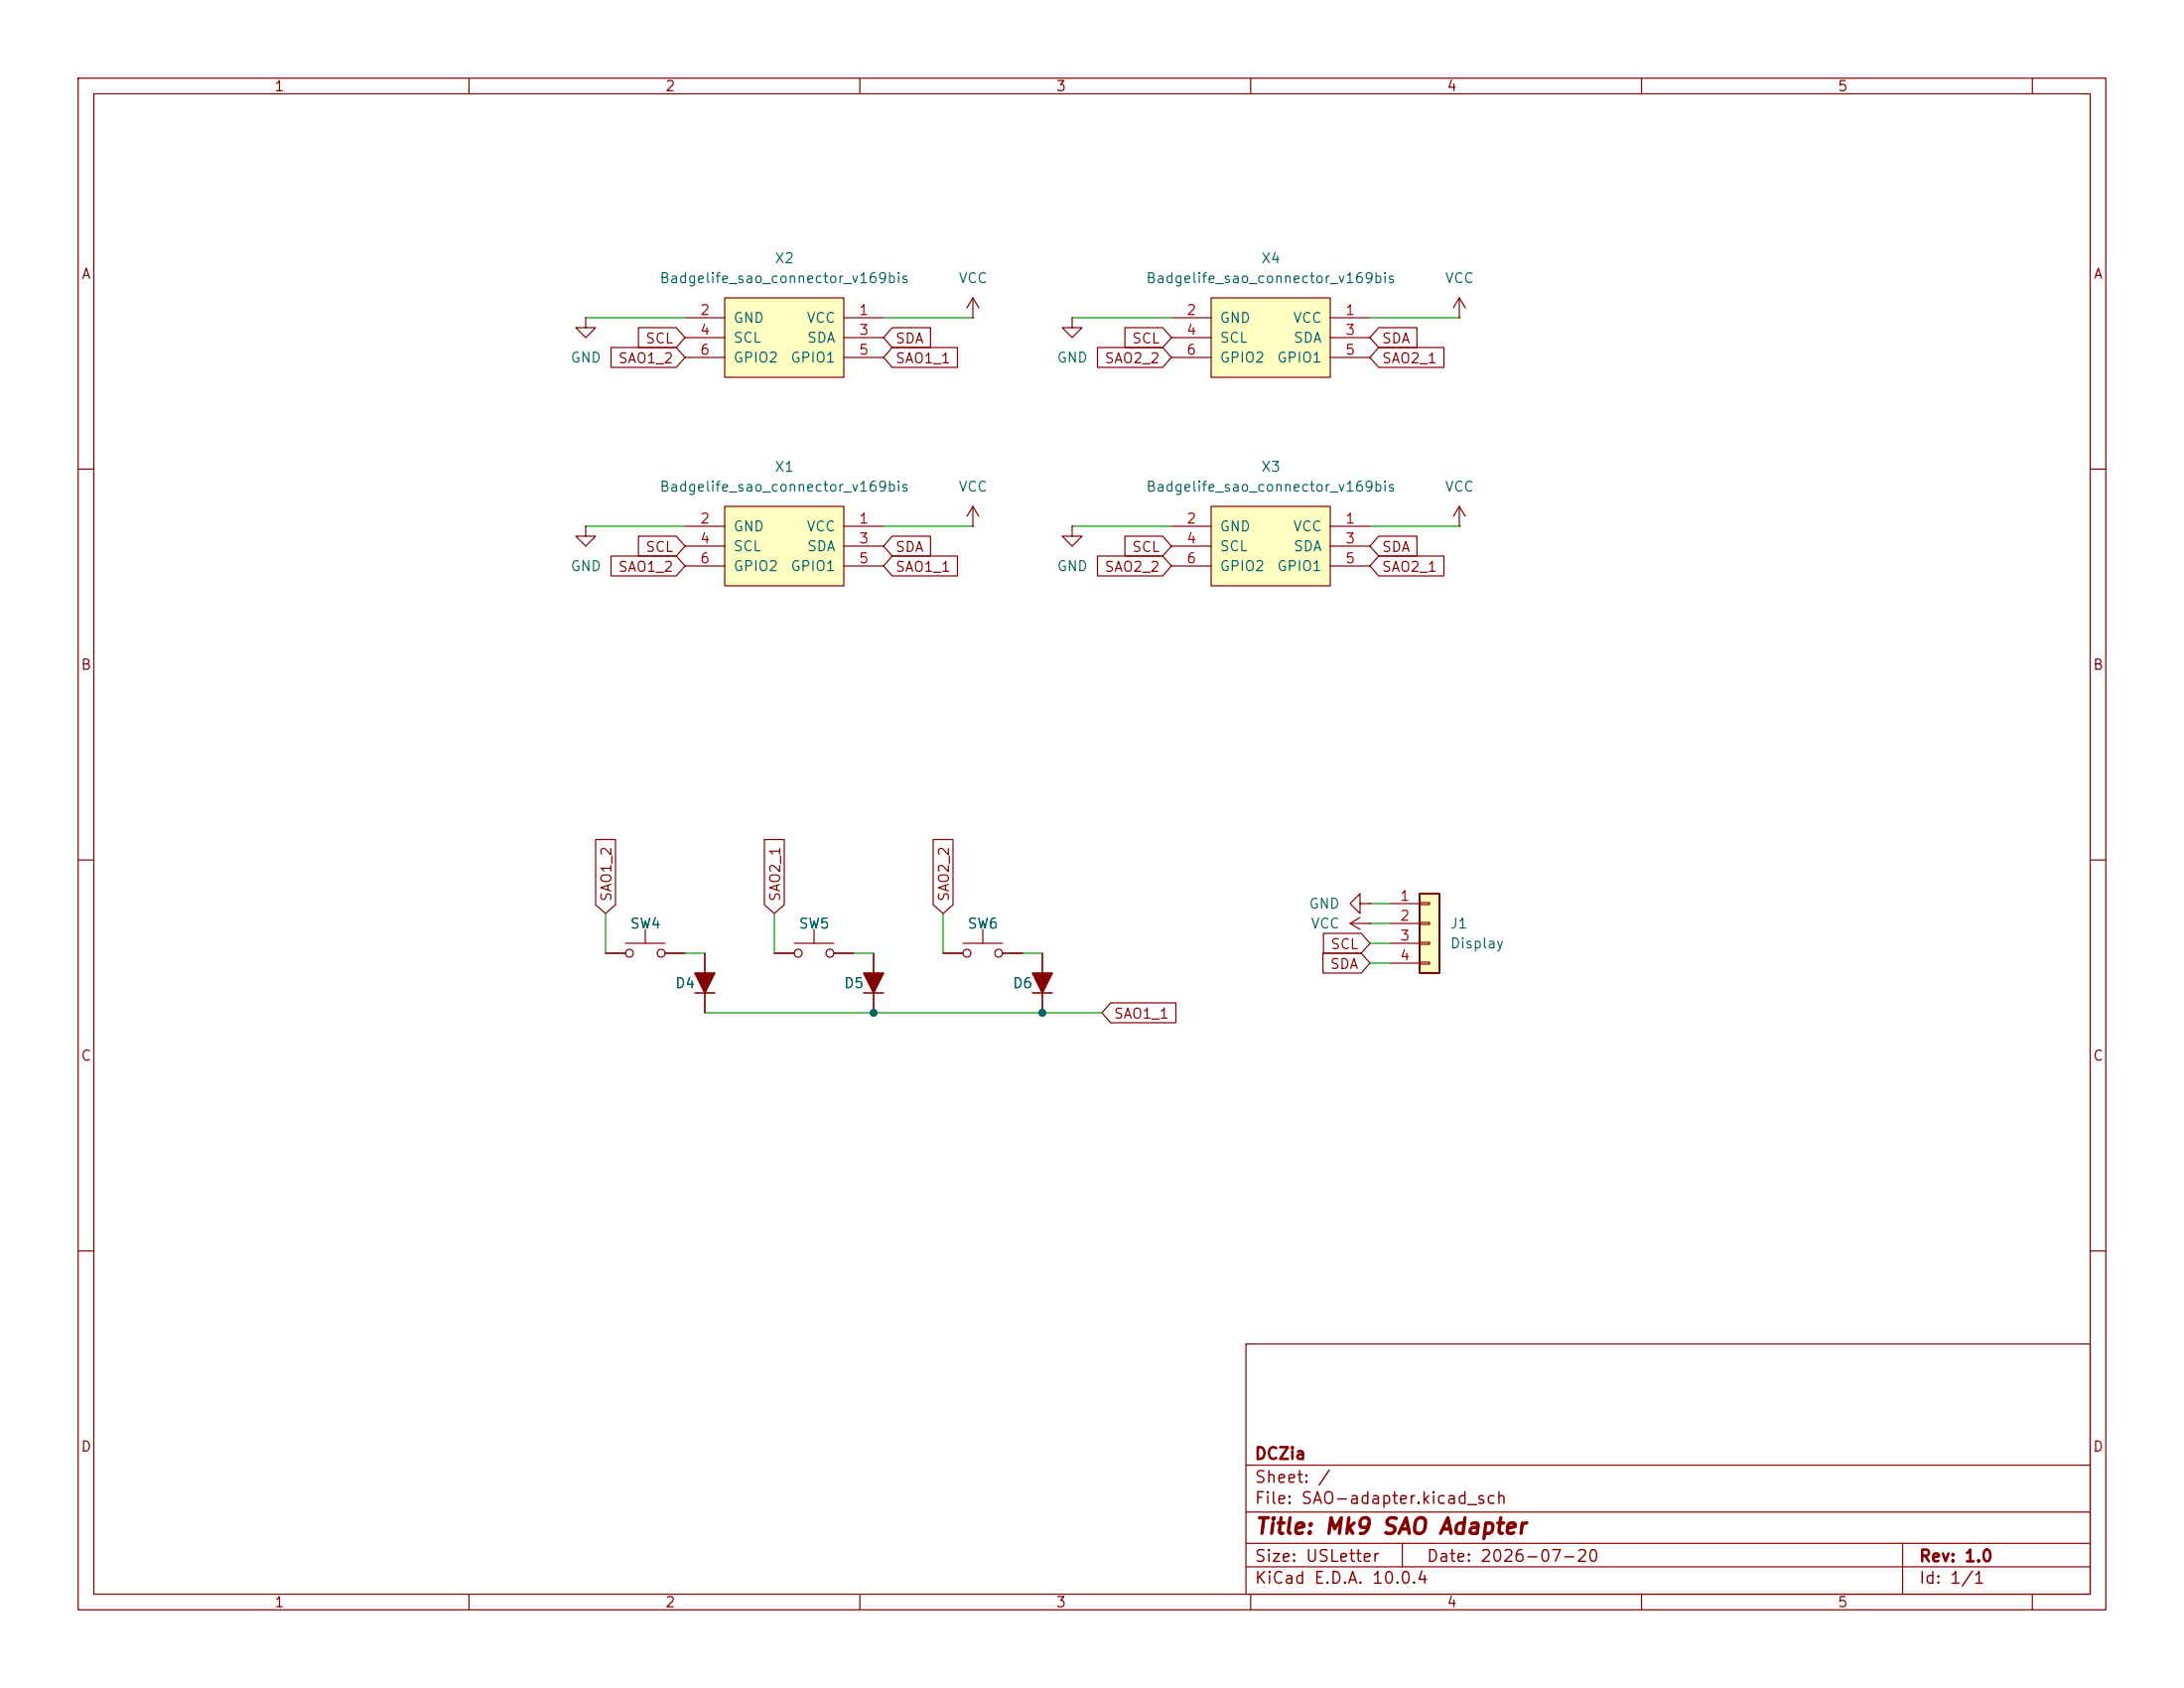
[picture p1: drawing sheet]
(kicad_sch
 (version 20260306)
 (generator "eeschema")
 (generator_version "10.0")
 (paper "USLetter")
 (title_block
  (title "Mk9 SAO Adapter")
  (date "2026-07-20")
  (rev "1.0")
  (company "DCZia"))
 (lib_symbols
  (symbol "Connector_Generic:Conn_01x04"
   (pin_names
    (offset 1.016) (hide yes)) (exclude_from_sim no) (in_bom yes) (on_board yes)
   (in_pos_files yes)
   (duplicate_pin_numbers_are_jumpers no)
   (property "Reference" "J" (at 0 5.08 0) (show_name no) (do_not_autoplace no) (effects (font (size 1.27 1.27))))
   (property "Value" "Conn_01x04" (at 0 -7.62 0) (show_name no) (do_not_autoplace no) (effects (font (size 1.27 1.27))))
   (property "Footprint" "" (at 0 0 0) (show_name no) (do_not_autoplace no) (hide yes) (effects (font (size 1.27 1.27))))
   (property "Datasheet" "" (at 0 0 0) (show_name no) (do_not_autoplace no) (hide yes) (effects (font (size 1.27 1.27))))
   (property "Description" "Generic connector, single row, 01x04, script generated (kicad-library-utils/schlib/autogen/connector/)" (at 0 0 0) (show_name no) (do_not_autoplace no) (hide yes) (effects (font (size 1.27 1.27))))
   (symbol "Conn_01x04_1_1"
    (rectangle (start -1.27 3.81) (end 1.27 -6.35) (stroke (width 0.254) (type default)) (fill (type background)))
    (rectangle (start -1.27 2.667) (end 0 2.413) (stroke (width 0.1524) (type default)) (fill (type none)))
    (rectangle (start -1.27 0.127) (end 0 -0.127) (stroke (width 0.1524) (type default)) (fill (type none)))
    (rectangle (start -1.27 -2.413) (end 0 -2.667) (stroke (width 0.1524) (type default)) (fill (type none)))
    (rectangle (start -1.27 -4.953) (end 0 -5.207) (stroke (width 0.1524) (type default)) (fill (type none)))
    (pin passive line (at -5.08 2.54 0) (length 3.81) (name "Pin_1" (effects (font (size 1.27 1.27)))) (number "1" (effects (font (size 1.27 1.27)))))
    (pin passive line (at -5.08 0 0) (length 3.81) (name "Pin_2" (effects (font (size 1.27 1.27)))) (number "2" (effects (font (size 1.27 1.27)))))
    (pin passive line (at -5.08 -2.54 0) (length 3.81) (name "Pin_3" (effects (font (size 1.27 1.27)))) (number "3" (effects (font (size 1.27 1.27)))))
    (pin passive line (at -5.08 -5.08 0) (length 3.81) (name "Pin_4" (effects (font (size 1.27 1.27)))) (number "4" (effects (font (size 1.27 1.27))))))
   (embedded_fonts no))
  (symbol "Device:D_ALT"
   (pin_numbers (hide yes))
   (pin_names
    (offset 1.016) (hide yes)) (exclude_from_sim no) (in_bom yes) (on_board yes)
   (in_pos_files yes)
   (duplicate_pin_numbers_are_jumpers no)
   (property "Reference" "D" (at 0 2.54 0) (show_name no) (do_not_autoplace no) (effects (font (size 1.27 1.27))))
   (property "Value" "Device_D_ALT" (at 0 -2.54 0) (show_name no) (do_not_autoplace no) (effects (font (size 1.27 1.27))))
   (property "Footprint" "" (at 0 0 0) (show_name no) (do_not_autoplace no) (hide yes) (effects (font (size 1.27 1.27))))
   (property "Datasheet" "" (at 0 0 0) (show_name no) (do_not_autoplace no) (hide yes) (effects (font (size 1.27 1.27))))
   (property "Description" "" (at 0 0 0) (show_name no) (do_not_autoplace no) (hide yes) (effects (font (size 1.27 1.27))))
   (symbol "D_ALT_0_1"
    (polyline (pts (xy -1.27 1.27) (xy -1.27 -1.27)) (stroke (width 0.2032) (type solid)) (fill (type none)))
    (polyline (pts (xy 1.27 1.27) (xy 1.27 -1.27) (xy -1.27 0) (xy 1.27 1.27)) (stroke (width 0.2032) (type solid)) (fill (type outline)))
    (polyline (pts (xy 1.27 0) (xy -1.27 0)) (stroke (width 0) (type solid)) (fill (type none))))
   (symbol "D_ALT_1_1"
    (pin passive line (at -3.81 0 0) (length 2.54) (name "K" (effects (font (size 1.27 1.27)))) (number "1" (effects (font (size 1.27 1.27)))))
    (pin passive line (at 3.81 0 180) (length 2.54) (name "A" (effects (font (size 1.27 1.27)))) (number "2" (effects (font (size 1.27 1.27))))))
   (embedded_fonts no))
  (symbol "Switch:SW_Push"
   (pin_numbers (hide yes))
   (pin_names
    (offset 1.016) (hide yes)) (exclude_from_sim no) (in_bom yes) (on_board yes)
   (in_pos_files yes)
   (duplicate_pin_numbers_are_jumpers no)
   (property "Reference" "SW" (at 1.27 2.54 0) (show_name no) (do_not_autoplace no) (effects (font (size 1.27 1.27)) (justify left)))
   (property "Value" "SW_Push" (at 0 -1.524 0) (show_name no) (do_not_autoplace no) (effects (font (size 1.27 1.27))))
   (property "Footprint" "" (at 0 5.08 0) (show_name no) (do_not_autoplace no) (hide yes) (effects (font (size 1.27 1.27))))
   (property "Datasheet" "" (at 0 5.08 0) (show_name no) (do_not_autoplace no) (hide yes) (effects (font (size 1.27 1.27))))
   (property "Description" "Push button switch, generic, two pins" (at 0 0 0) (show_name no) (do_not_autoplace no) (hide yes) (effects (font (size 1.27 1.27))))
   (symbol "SW_Push_0_1"
    (circle (center -2.032 0) (radius 0.508) (stroke (width 0) (type default)) (fill (type none)))
    (polyline (pts (xy 0 1.27) (xy 0 3.048)) (stroke (width 0) (type default)) (fill (type none)))
    (circle (center 2.032 0) (radius 0.508) (stroke (width 0) (type default)) (fill (type none)))
    (polyline (pts (xy 2.54 1.27) (xy -2.54 1.27)) (stroke (width 0) (type default)) (fill (type none)))
    (pin passive line (at -5.08 0 0) (length 2.54) (name "1" (effects (font (size 1.27 1.27)))) (number "1" (effects (font (size 1.27 1.27)))))
    (pin passive line (at 5.08 0 180) (length 2.54) (name "2" (effects (font (size 1.27 1.27)))) (number "2" (effects (font (size 1.27 1.27))))))
   (embedded_fonts no))
  (symbol "badgelife_shitty_addon_v169bis:Badgelife_sao_connector_v169bis"
   (pin_names
    (offset 1.016)) (exclude_from_sim no) (in_bom yes) (on_board yes)
   (in_pos_files yes)
   (duplicate_pin_numbers_are_jumpers no)
   (property "Reference" "X" (at -7.112 8.382 0) (show_name no) (do_not_autoplace no) (effects (font (size 1.27 1.27))))
   (property "Value" "Badgelife_sao_connector_v169bis" (at 0 6.35 0) (show_name no) (do_not_autoplace no) (effects (font (size 1.27 1.27))))
   (property "Footprint" "" (at 5.08 0 90) (show_name no) (do_not_autoplace no) (hide yes) (effects (font (size 1.27 1.27))))
   (property "Datasheet" "" (at 5.08 0 90) (show_name no) (do_not_autoplace no) (hide yes) (effects (font (size 1.27 1.27))))
   (property "Description" "" (at 0 0 0) (show_name no) (do_not_autoplace no) (hide yes) (effects (font (size 1.27 1.27))))
   (symbol "Badgelife_sao_connector_v169bis_0_1"
    (rectangle (start 7.62 5.08) (end -7.62 -5.08) (stroke (width 0) (type solid)) (fill (type background))))
   (symbol "Badgelife_sao_connector_v169bis_1_1"
    (pin input line (at 12.7 2.54 180) (length 5.08) (name "VCC" (effects (font (size 1.27 1.27)))) (number "1" (effects (font (size 1.27 1.27)))))
    (pin input line (at -12.7 2.54 0) (length 5.08) (name "GND" (effects (font (size 1.27 1.27)))) (number "2" (effects (font (size 1.27 1.27)))))
    (pin input line (at 12.7 0 180) (length 5.08) (name "SDA" (effects (font (size 1.27 1.27)))) (number "3" (effects (font (size 1.27 1.27)))))
    (pin input line (at -12.7 0 0) (length 5.08) (name "SCL" (effects (font (size 1.27 1.27)))) (number "4" (effects (font (size 1.27 1.27)))))
    (pin input line (at 12.7 -2.54 180) (length 5.08) (name "GPIO1" (effects (font (size 1.27 1.27)))) (number "5" (effects (font (size 1.27 1.27)))))
    (pin input line (at -12.7 -2.54 0) (length 5.08) (name "GPIO2" (effects (font (size 1.27 1.27)))) (number "6" (effects (font (size 1.27 1.27))))))
   (embedded_fonts no))
  (symbol "power:GND"
   (power global)
   (pin_numbers (hide yes))
   (pin_names
    (offset 0) (hide yes)) (exclude_from_sim no) (in_bom yes) (on_board yes)
   (in_pos_files yes)
   (duplicate_pin_numbers_are_jumpers no)
   (property "Reference" "#PWR" (at 0 -6.35 0) (show_name no) (do_not_autoplace no) (hide yes) (effects (font (size 1.27 1.27))))
   (property "Value" "GND" (at 0 -3.81 0) (show_name no) (do_not_autoplace no) (effects (font (size 1.27 1.27))))
   (property "Footprint" "" (at 0 0 0) (show_name no) (do_not_autoplace no) (hide yes) (effects (font (size 1.27 1.27))))
   (property "Datasheet" "" (at 0 0 0) (show_name no) (do_not_autoplace no) (hide yes) (effects (font (size 1.27 1.27))))
   (property "Description" "Power symbol creates a global label with name \"GND\" , ground" (at 0 0 0) (show_name no) (do_not_autoplace no) (hide yes) (effects (font (size 1.27 1.27))))
   (symbol "GND_0_1"
    (polyline (pts (xy 0 0) (xy 0 -1.27) (xy 1.27 -1.27) (xy 0 -2.54) (xy -1.27 -1.27) (xy 0 -1.27)) (stroke (width 0) (type default)) (fill (type none))))
   (symbol "GND_1_1"
    (pin power_in line (at 0 0 270) (length 0) (name "" (effects (font (size 1.27 1.27)))) (number "1" (effects (font (size 1.27 1.27))))))
   (embedded_fonts no))
  (symbol "power:VCC"
   (power global)
   (pin_numbers (hide yes))
   (pin_names
    (offset 0) (hide yes)) (exclude_from_sim no) (in_bom yes) (on_board yes)
   (in_pos_files yes)
   (duplicate_pin_numbers_are_jumpers no)
   (property "Reference" "#PWR" (at 0 -3.81 0) (show_name no) (do_not_autoplace no) (hide yes) (effects (font (size 1.27 1.27))))
   (property "Value" "VCC" (at 0 3.556 0) (show_name no) (do_not_autoplace no) (effects (font (size 1.27 1.27))))
   (property "Footprint" "" (at 0 0 0) (show_name no) (do_not_autoplace no) (hide yes) (effects (font (size 1.27 1.27))))
   (property "Datasheet" "" (at 0 0 0) (show_name no) (do_not_autoplace no) (hide yes) (effects (font (size 1.27 1.27))))
   (property "Description" "Power symbol creates a global label with name \"VCC\"" (at 0 0 0) (show_name no) (do_not_autoplace no) (hide yes) (effects (font (size 1.27 1.27))))
   (symbol "VCC_0_1"
    (polyline (pts (xy -0.762 1.27) (xy 0 2.54)) (stroke (width 0) (type default)) (fill (type none)))
    (polyline (pts (xy 0 2.54) (xy 0.762 1.27)) (stroke (width 0) (type default)) (fill (type none)))
    (polyline (pts (xy 0 0) (xy 0 2.54)) (stroke (width 0) (type default)) (fill (type none))))
   (symbol "VCC_1_1"
    (pin power_in line (at 0 0 90) (length 0) (name "" (effects (font (size 1.27 1.27)))) (number "1" (effects (font (size 1.27 1.27))))))
   (embedded_fonts no)))
 (junction
  (at 133.35 129.54)
  (diameter 0)
  (color 0 0 0 0))
 (junction
  (at 111.76 129.54)
  (diameter 0)
  (color 0 0 0 0))
 (wire
  (pts (xy 133.35 129.54) (xy 140.97 129.54))
  (stroke (width 0) (type default)))
 (wire
  (pts (xy 137.16 67.31) (xy 149.86 67.31))
  (stroke (width 0) (type default)))
 (wire
  (pts (xy 175.26 115.57) (xy 177.8 115.57))
  (stroke (width 0) (type default)))
 (wire
  (pts (xy 74.93 67.31) (xy 87.63 67.31))
  (stroke (width 0) (type default)))
 (wire
  (pts (xy 113.03 67.31) (xy 124.46 67.31))
  (stroke (width 0) (type default)))
 (wire
  (pts (xy 175.26 67.31) (xy 186.69 67.31))
  (stroke (width 0) (type default)))
 (wire
  (pts (xy 113.03 40.64) (xy 124.46 40.64))
  (stroke (width 0) (type default)))
 (wire
  (pts (xy 109.22 121.92) (xy 111.76 121.92))
  (stroke (width 0) (type default)))
 (wire
  (pts (xy 175.26 118.11) (xy 177.8 118.11))
  (stroke (width 0) (type default)))
 (wire
  (pts (xy 77.47 116.84) (xy 77.47 121.92))
  (stroke (width 0) (type default)))
 (wire
  (pts (xy 99.06 116.84) (xy 99.06 121.92))
  (stroke (width 0) (type default)))
 (wire
  (pts (xy 175.26 40.64) (xy 186.69 40.64))
  (stroke (width 0) (type default)))
 (wire
  (pts (xy 90.17 129.54) (xy 111.76 129.54))
  (stroke (width 0) (type default)))
 (wire
  (pts (xy 137.16 40.64) (xy 149.86 40.64))
  (stroke (width 0) (type default)))
 (wire
  (pts (xy 120.65 116.84) (xy 120.65 121.92))
  (stroke (width 0) (type default)))
 (wire
  (pts (xy 111.76 129.54) (xy 133.35 129.54))
  (stroke (width 0) (type default)))
 (wire
  (pts (xy 175.26 120.65) (xy 177.8 120.65))
  (stroke (width 0) (type default)))
 (wire
  (pts (xy 130.81 121.92) (xy 133.35 121.92))
  (stroke (width 0) (type default)))
 (wire
  (pts (xy 74.93 40.64) (xy 87.63 40.64))
  (stroke (width 0) (type default)))
 (wire
  (pts (xy 175.26 123.19) (xy 177.8 123.19))
  (stroke (width 0) (type default)))
 (wire
  (pts (xy 87.63 121.92) (xy 90.17 121.92))
  (stroke (width 0) (type default)))
 (global_label "SAO2_2"
  (shape input)
  (at 149.86 45.72 180)
  (fields_autoplaced yes)
  (effects (font (size 1.27 1.27)) (justify right))
  (property "Intersheetrefs" "${INTERSHEET_REFS}" (at 139.8596 45.72 0) (hide yes) (show_name no) (do_not_autoplace no) (effects (font (size 1.27 1.27)) (justify right))))
 (global_label "SAO1_1"
  (shape input)
  (at 113.03 45.72 0)
  (fields_autoplaced yes)
  (effects (font (size 1.27 1.27)) (justify left))
  (property "Intersheetrefs" "${INTERSHEET_REFS}" (at 123.0304 45.72 0) (hide yes) (show_name no) (do_not_autoplace no) (effects (font (size 1.27 1.27)) (justify left))))
 (global_label "SAO1_2"
  (shape input)
  (at 87.63 45.72 180)
  (fields_autoplaced yes)
  (effects (font (size 1.27 1.27)) (justify right))
  (property "Intersheetrefs" "${INTERSHEET_REFS}" (at 77.6296 45.72 0) (hide yes) (show_name no) (do_not_autoplace no) (effects (font (size 1.27 1.27)) (justify right))))
 (global_label "SAO2_2"
  (shape input)
  (at 149.86 72.39 180)
  (fields_autoplaced yes)
  (effects (font (size 1.27 1.27)) (justify right))
  (property "Intersheetrefs" "${INTERSHEET_REFS}" (at 139.8596 72.39 0) (hide yes) (show_name no) (do_not_autoplace no) (effects (font (size 1.27 1.27)) (justify right))))
 (global_label "SCL"
  (shape input)
  (at 149.86 43.18 180)
  (fields_autoplaced yes)
  (effects (font (size 1.27 1.27)) (justify right))
  (property "Intersheetrefs" "${INTERSHEET_REFS}" (at 143.3672 43.18 0) (hide yes) (show_name no) (do_not_autoplace no) (effects (font (size 1.27 1.27)) (justify right))))
 (global_label "SAO2_2"
  (shape input)
  (at 120.65 116.84 90)
  (fields_autoplaced yes)
  (effects (font (size 1.27 1.27)) (justify left))
  (property "Intersheetrefs" "${INTERSHEET_REFS}" (at 120.65 106.8396 90) (hide yes) (show_name no) (do_not_autoplace no) (effects (font (size 1.27 1.27)) (justify left))))
 (global_label "SCL"
  (shape input)
  (at 149.86 69.85 180)
  (fields_autoplaced yes)
  (effects (font (size 1.27 1.27)) (justify right))
  (property "Intersheetrefs" "${INTERSHEET_REFS}" (at 143.3672 69.85 0) (hide yes) (show_name no) (do_not_autoplace no) (effects (font (size 1.27 1.27)) (justify right))))
 (global_label "SAO1_2"
  (shape input)
  (at 77.47 116.84 90)
  (fields_autoplaced yes)
  (effects (font (size 1.27 1.27)) (justify left))
  (property "Intersheetrefs" "${INTERSHEET_REFS}" (at 77.47 106.8396 90) (hide yes) (show_name no) (do_not_autoplace no) (effects (font (size 1.27 1.27)) (justify left))))
 (global_label "SAO2_1"
  (shape input)
  (at 175.26 72.39 0)
  (fields_autoplaced yes)
  (effects (font (size 1.27 1.27)) (justify left))
  (property "Intersheetrefs" "${INTERSHEET_REFS}" (at 185.2604 72.39 0) (hide yes) (show_name no) (do_not_autoplace no) (effects (font (size 1.27 1.27)) (justify left))))
 (global_label "SCL"
  (shape input)
  (at 175.26 120.65 180)
  (fields_autoplaced yes)
  (effects (font (size 1.27 1.27)) (justify right))
  (property "Intersheetrefs" "${INTERSHEET_REFS}" (at 168.7672 120.65 0) (hide yes) (show_name no) (do_not_autoplace no) (effects (font (size 1.27 1.27)) (justify right))))
 (global_label "SCL"
  (shape input)
  (at 87.63 69.85 180)
  (fields_autoplaced yes)
  (effects (font (size 1.27 1.27)) (justify right))
  (property "Intersheetrefs" "${INTERSHEET_REFS}" (at 81.1372 69.85 0) (hide yes) (show_name no) (do_not_autoplace no) (effects (font (size 1.27 1.27)) (justify right))))
 (global_label "SAO1_1"
  (shape input)
  (at 140.97 129.54 0)
  (fields_autoplaced yes)
  (effects (font (size 1.27 1.27)) (justify left))
  (property "Intersheetrefs" "${INTERSHEET_REFS}" (at 150.9704 129.54 0) (hide yes) (show_name no) (do_not_autoplace no) (effects (font (size 1.27 1.27)) (justify left))))
 (global_label "SDA"
  (shape input)
  (at 175.26 69.85 0)
  (fields_autoplaced yes)
  (effects (font (size 1.27 1.27)) (justify left))
  (property "Intersheetrefs" "${INTERSHEET_REFS}" (at 181.8133 69.85 0) (hide yes) (show_name no) (do_not_autoplace no) (effects (font (size 1.27 1.27)) (justify left))))
 (global_label "SDA"
  (shape input)
  (at 113.03 43.18 0)
  (fields_autoplaced yes)
  (effects (font (size 1.27 1.27)) (justify left))
  (property "Intersheetrefs" "${INTERSHEET_REFS}" (at 119.5833 43.18 0) (hide yes) (show_name no) (do_not_autoplace no) (effects (font (size 1.27 1.27)) (justify left))))
 (global_label "SAO2_1"
  (shape input)
  (at 99.06 116.84 90)
  (fields_autoplaced yes)
  (effects (font (size 1.27 1.27)) (justify left))
  (property "Intersheetrefs" "${INTERSHEET_REFS}" (at 99.06 106.8396 90) (hide yes) (show_name no) (do_not_autoplace no) (effects (font (size 1.27 1.27)) (justify left))))
 (global_label "SDA"
  (shape input)
  (at 175.26 43.18 0)
  (fields_autoplaced yes)
  (effects (font (size 1.27 1.27)) (justify left))
  (property "Intersheetrefs" "${INTERSHEET_REFS}" (at 181.8133 43.18 0) (hide yes) (show_name no) (do_not_autoplace no) (effects (font (size 1.27 1.27)) (justify left))))
 (global_label "SAO1_2"
  (shape input)
  (at 87.63 72.39 180)
  (fields_autoplaced yes)
  (effects (font (size 1.27 1.27)) (justify right))
  (property "Intersheetrefs" "${INTERSHEET_REFS}" (at 77.6296 72.39 0) (hide yes) (show_name no) (do_not_autoplace no) (effects (font (size 1.27 1.27)) (justify right))))
 (global_label "SAO1_1"
  (shape input)
  (at 113.03 72.39 0)
  (fields_autoplaced yes)
  (effects (font (size 1.27 1.27)) (justify left))
  (property "Intersheetrefs" "${INTERSHEET_REFS}" (at 123.0304 72.39 0) (hide yes) (show_name no) (do_not_autoplace no) (effects (font (size 1.27 1.27)) (justify left))))
 (global_label "SAO2_1"
  (shape input)
  (at 175.26 45.72 0)
  (fields_autoplaced yes)
  (effects (font (size 1.27 1.27)) (justify left))
  (property "Intersheetrefs" "${INTERSHEET_REFS}" (at 185.2604 45.72 0) (hide yes) (show_name no) (do_not_autoplace no) (effects (font (size 1.27 1.27)) (justify left))))
 (global_label "SDA"
  (shape input)
  (at 175.26 123.19 180)
  (fields_autoplaced yes)
  (effects (font (size 1.27 1.27)) (justify right))
  (property "Intersheetrefs" "${INTERSHEET_REFS}" (at 168.7067 123.19 0) (hide yes) (show_name no) (do_not_autoplace no) (effects (font (size 1.27 1.27)) (justify right))))
 (global_label "SCL"
  (shape input)
  (at 87.63 43.18 180)
  (fields_autoplaced yes)
  (effects (font (size 1.27 1.27)) (justify right))
  (property "Intersheetrefs" "${INTERSHEET_REFS}" (at 81.1372 43.18 0) (hide yes) (show_name no) (do_not_autoplace no) (effects (font (size 1.27 1.27)) (justify right))))
 (global_label "SDA"
  (shape input)
  (at 113.03 69.85 0)
  (fields_autoplaced yes)
  (effects (font (size 1.27 1.27)) (justify left))
  (property "Intersheetrefs" "${INTERSHEET_REFS}" (at 119.5833 69.85 0) (hide yes) (show_name no) (do_not_autoplace no) (effects (font (size 1.27 1.27)) (justify left))))
 (symbol
  (lib_id "power:GND")
  (at 137.16 67.31 0)
  (unit 1)
  (body_style 1)
  (exclude_from_sim no)
  (in_bom yes)
  (on_board yes)
  (in_pos_files yes)
  (dnp no)
  (fields_autoplaced yes)
  (property "Reference" "#PWR07" (at 137.16 73.66 0) (hide yes) (show_name no) (do_not_autoplace no) (effects (font (size 1.27 1.27))))
  (property "Value" "GND" (at 137.16 72.39 0) (show_name no) (do_not_autoplace no) (effects (font (size 1.27 1.27))))
  (property "Footprint" "" (at 137.16 67.31 0) (hide yes) (show_name no) (do_not_autoplace no) (effects (font (size 1.27 1.27))))
  (property "Datasheet" "" (at 137.16 67.31 0) (hide yes) (show_name no) (do_not_autoplace no) (effects (font (size 1.27 1.27))))
  (property "Description" "Power symbol creates a global label with name \"GND\" , ground" (at 137.16 67.31 0) (hide yes) (show_name no) (do_not_autoplace no) (effects (font (size 1.27 1.27))))
  (pin "1"))
 (symbol
  (lib_id "badgelife_shitty_addon_v169bis:Badgelife_sao_connector_v169bis")
  (at 162.56 69.85 0)
  (unit 1)
  (body_style 1)
  (exclude_from_sim no)
  (in_bom yes)
  (on_board yes)
  (in_pos_files yes)
  (dnp no)
  (fields_autoplaced yes)
  (property "Reference" "X3" (at 162.56 59.69 0) (show_name no) (do_not_autoplace no) (effects (font (size 1.27 1.27))))
  (property "Value" "Badgelife_sao_connector_v169bis" (at 162.56 62.23 0) (show_name no) (do_not_autoplace no) (effects (font (size 1.27 1.27))))
  (property "Footprint" "lib_fp:Badgelife-Shitty-v1.69bis-No-Silk" (at 167.64 69.85 90) (hide yes) (show_name no) (do_not_autoplace no) (effects (font (size 1.27 1.27))))
  (property "Datasheet" "" (at 167.64 69.85 90) (hide yes) (show_name no) (do_not_autoplace no) (effects (font (size 1.27 1.27))))
  (property "Description" "" (at 162.56 69.85 0) (hide yes) (show_name no) (do_not_autoplace no) (effects (font (size 1.27 1.27))))
  (pin "1")
  (pin "4")
  (pin "2")
  (pin "3")
  (pin "5")
  (pin "6"))
 (symbol
  (lib_id "power:GND")
  (at 74.93 67.31 0)
  (unit 1)
  (body_style 1)
  (exclude_from_sim no)
  (in_bom yes)
  (on_board yes)
  (in_pos_files yes)
  (dnp no)
  (fields_autoplaced yes)
  (property "Reference" "#PWR01" (at 74.93 73.66 0) (hide yes) (show_name no) (do_not_autoplace no) (effects (font (size 1.27 1.27))))
  (property "Value" "GND" (at 74.93 72.39 0) (show_name no) (do_not_autoplace no) (effects (font (size 1.27 1.27))))
  (property "Footprint" "" (at 74.93 67.31 0) (hide yes) (show_name no) (do_not_autoplace no) (effects (font (size 1.27 1.27))))
  (property "Datasheet" "" (at 74.93 67.31 0) (hide yes) (show_name no) (do_not_autoplace no) (effects (font (size 1.27 1.27))))
  (property "Description" "Power symbol creates a global label with name \"GND\" , ground" (at 74.93 67.31 0) (hide yes) (show_name no) (do_not_autoplace no) (effects (font (size 1.27 1.27))))
  (pin "1"))
 (symbol
  (lib_id "power:GND")
  (at 74.93 40.64 0)
  (unit 1)
  (body_style 1)
  (exclude_from_sim no)
  (in_bom yes)
  (on_board yes)
  (in_pos_files yes)
  (dnp no)
  (fields_autoplaced yes)
  (property "Reference" "#PWR03" (at 74.93 46.99 0) (hide yes) (show_name no) (do_not_autoplace no) (effects (font (size 1.27 1.27))))
  (property "Value" "GND" (at 74.93 45.72 0) (show_name no) (do_not_autoplace no) (effects (font (size 1.27 1.27))))
  (property "Footprint" "" (at 74.93 40.64 0) (hide yes) (show_name no) (do_not_autoplace no) (effects (font (size 1.27 1.27))))
  (property "Datasheet" "" (at 74.93 40.64 0) (hide yes) (show_name no) (do_not_autoplace no) (effects (font (size 1.27 1.27))))
  (property "Description" "Power symbol creates a global label with name \"GND\" , ground" (at 74.93 40.64 0) (hide yes) (show_name no) (do_not_autoplace no) (effects (font (size 1.27 1.27))))
  (pin "1"))
 (symbol
  (lib_id "Switch:SW_Push")
  (at 104.14 121.92 0)
  (unit 1)
  (body_style 1)
  (exclude_from_sim no)
  (in_bom yes)
  (on_board yes)
  (in_pos_files yes)
  (dnp no)
  (property "Reference" "SW5" (at 104.14 118.11 0) (show_name no) (do_not_autoplace no) (effects (font (size 1.27 1.27))))
  (property "Value" "SW_Push" (at 104.14 116.84 0) (hide yes) (show_name no) (do_not_autoplace no) (effects (font (size 1.27 1.27))))
  (property "Footprint" "lib_fp:MX-Alps-Choc-1U-NoFrontMask" (at 104.14 116.84 0) (hide yes) (show_name no) (do_not_autoplace no) (effects (font (size 1.27 1.27))))
  (property "Datasheet" "" (at 104.14 116.84 0) (hide yes) (show_name no) (do_not_autoplace no) (effects (font (size 1.27 1.27))))
  (property "Description" "Push button switch, generic, two pins" (at 104.14 121.92 0) (hide yes) (show_name no) (do_not_autoplace no) (effects (font (size 1.27 1.27))))
  (pin "2")
  (pin "1"))
 (symbol
  (lib_id "Switch:SW_Push")
  (at 82.55 121.92 0)
  (unit 1)
  (body_style 1)
  (exclude_from_sim no)
  (in_bom yes)
  (on_board yes)
  (in_pos_files yes)
  (dnp no)
  (property "Reference" "SW4" (at 82.55 118.11 0) (show_name no) (do_not_autoplace no) (effects (font (size 1.27 1.27))))
  (property "Value" "SW_Push" (at 82.55 116.84 0) (hide yes) (show_name no) (do_not_autoplace no) (effects (font (size 1.27 1.27))))
  (property "Footprint" "lib_fp:MX-Alps-Choc-1U-NoFrontMask" (at 82.55 116.84 0) (hide yes) (show_name no) (do_not_autoplace no) (effects (font (size 1.27 1.27))))
  (property "Datasheet" "" (at 82.55 116.84 0) (hide yes) (show_name no) (do_not_autoplace no) (effects (font (size 1.27 1.27))))
  (property "Description" "Push button switch, generic, two pins" (at 82.55 121.92 0) (hide yes) (show_name no) (do_not_autoplace no) (effects (font (size 1.27 1.27))))
  (pin "2")
  (pin "1"))
 (symbol
  (lib_id "badgelife_shitty_addon_v169bis:Badgelife_sao_connector_v169bis")
  (at 100.33 43.18 0)
  (unit 1)
  (body_style 1)
  (exclude_from_sim no)
  (in_bom yes)
  (on_board yes)
  (in_pos_files yes)
  (dnp no)
  (fields_autoplaced yes)
  (property "Reference" "X2" (at 100.33 33.02 0) (show_name no) (do_not_autoplace no) (effects (font (size 1.27 1.27))))
  (property "Value" "Badgelife_sao_connector_v169bis" (at 100.33 35.56 0) (show_name no) (do_not_autoplace no) (effects (font (size 1.27 1.27))))
  (property "Footprint" "lib_fp:Badgelife-Shitty-v1.69bis-Minimal-Front" (at 105.41 43.18 90) (hide yes) (show_name no) (do_not_autoplace no) (effects (font (size 1.27 1.27))))
  (property "Datasheet" "" (at 105.41 43.18 90) (hide yes) (show_name no) (do_not_autoplace no) (effects (font (size 1.27 1.27))))
  (property "Description" "" (at 100.33 43.18 0) (hide yes) (show_name no) (do_not_autoplace no) (effects (font (size 1.27 1.27))))
  (pin "1")
  (pin "4")
  (pin "2")
  (pin "3")
  (pin "5")
  (pin "6"))
 (symbol
  (lib_id "power:VCC")
  (at 175.26 118.11 90)
  (unit 1)
  (body_style 1)
  (exclude_from_sim no)
  (in_bom yes)
  (on_board yes)
  (in_pos_files yes)
  (dnp no)
  (fields_autoplaced yes)
  (property "Reference" "#PWR010" (at 179.07 118.11 0) (hide yes) (show_name no) (do_not_autoplace no) (effects (font (size 1.27 1.27))))
  (property "Value" "VCC" (at 171.45 118.1099 90) (show_name no) (do_not_autoplace no) (effects (font (size 1.27 1.27)) (justify left)))
  (property "Footprint" "" (at 175.26 118.11 0) (hide yes) (show_name no) (do_not_autoplace no) (effects (font (size 1.27 1.27))))
  (property "Datasheet" "" (at 175.26 118.11 0) (hide yes) (show_name no) (do_not_autoplace no) (effects (font (size 1.27 1.27))))
  (property "Description" "Power symbol creates a global label with name \"VCC\"" (at 175.26 118.11 0) (hide yes) (show_name no) (do_not_autoplace no) (effects (font (size 1.27 1.27))))
  (pin "1"))
 (symbol
  (lib_id "Device:D_ALT")
  (at 111.76 125.73 90)
  (unit 1)
  (body_style 1)
  (exclude_from_sim no)
  (in_bom yes)
  (on_board yes)
  (in_pos_files yes)
  (dnp no)
  (property "Reference" "D5" (at 109.22 125.73 90) (show_name no) (do_not_autoplace no) (effects (font (size 1.27 1.27))))
  (property "Value" "D_Schottky" (at 114.3 125.73 0) (hide yes) (show_name no) (do_not_autoplace no) (effects (font (size 1.27 1.27))))
  (property "Footprint" "Diode_SMD:D_SOD-123F" (at 111.76 125.73 0) (hide yes) (show_name no) (do_not_autoplace no) (effects (font (size 1.27 1.27))))
  (property "Datasheet" "" (at 111.76 125.73 0) (hide yes) (show_name no) (do_not_autoplace no) (effects (font (size 1.27 1.27))))
  (property "Description" "" (at 111.76 125.73 0) (show_name no) (do_not_autoplace no) (effects (font (size 1.27 1.27))))
  (pin "2")
  (pin "1"))
 (symbol
  (lib_id "Connector_Generic:Conn_01x04")
  (at 182.88 118.11 0)
  (unit 1)
  (body_style 1)
  (exclude_from_sim no)
  (in_bom yes)
  (on_board yes)
  (in_pos_files yes)
  (dnp no)
  (fields_autoplaced yes)
  (property "Reference" "J1" (at 185.42 118.1099 0) (show_name no) (do_not_autoplace no) (effects (font (size 1.27 1.27)) (justify left)))
  (property "Value" "Display" (at 185.42 120.6499 0) (show_name no) (do_not_autoplace no) (effects (font (size 1.27 1.27)) (justify left)))
  (property "Footprint" "Connector_PinHeader_2.54mm:PinHeader_1x04_P2.54mm_Vertical" (at 182.88 118.11 0) (hide yes) (show_name no) (do_not_autoplace no) (effects (font (size 1.27 1.27))))
  (property "Datasheet" "" (at 182.88 118.11 0) (hide yes) (show_name no) (do_not_autoplace no) (effects (font (size 1.27 1.27))))
  (property "Description" "Generic connector, single row, 01x04, script generated (kicad-library-utils/schlib/autogen/connector/)" (at 182.88 118.11 0) (hide yes) (show_name no) (do_not_autoplace no) (effects (font (size 1.27 1.27))))
  (pin "1")
  (pin "2")
  (pin "3")
  (pin "4"))
 (symbol
  (lib_id "power:VCC")
  (at 124.46 40.64 0)
  (unit 1)
  (body_style 1)
  (exclude_from_sim no)
  (in_bom yes)
  (on_board yes)
  (in_pos_files yes)
  (dnp no)
  (fields_autoplaced yes)
  (property "Reference" "#PWR04" (at 124.46 44.45 0) (hide yes) (show_name no) (do_not_autoplace no) (effects (font (size 1.27 1.27))))
  (property "Value" "VCC" (at 124.46 35.56 0) (show_name no) (do_not_autoplace no) (effects (font (size 1.27 1.27))))
  (property "Footprint" "" (at 124.46 40.64 0) (hide yes) (show_name no) (do_not_autoplace no) (effects (font (size 1.27 1.27))))
  (property "Datasheet" "" (at 124.46 40.64 0) (hide yes) (show_name no) (do_not_autoplace no) (effects (font (size 1.27 1.27))))
  (property "Description" "Power symbol creates a global label with name \"VCC\"" (at 124.46 40.64 0) (hide yes) (show_name no) (do_not_autoplace no) (effects (font (size 1.27 1.27))))
  (pin "1"))
 (symbol
  (lib_id "badgelife_shitty_addon_v169bis:Badgelife_sao_connector_v169bis")
  (at 162.56 43.18 0)
  (unit 1)
  (body_style 1)
  (exclude_from_sim no)
  (in_bom yes)
  (on_board yes)
  (in_pos_files yes)
  (dnp no)
  (fields_autoplaced yes)
  (property "Reference" "X4" (at 162.56 33.02 0) (show_name no) (do_not_autoplace no) (effects (font (size 1.27 1.27))))
  (property "Value" "Badgelife_sao_connector_v169bis" (at 162.56 35.56 0) (show_name no) (do_not_autoplace no) (effects (font (size 1.27 1.27))))
  (property "Footprint" "lib_fp:Badgelife-Shitty-v1.69bis-Minimal-Front" (at 167.64 43.18 90) (hide yes) (show_name no) (do_not_autoplace no) (effects (font (size 1.27 1.27))))
  (property "Datasheet" "" (at 167.64 43.18 90) (hide yes) (show_name no) (do_not_autoplace no) (effects (font (size 1.27 1.27))))
  (property "Description" "" (at 162.56 43.18 0) (hide yes) (show_name no) (do_not_autoplace no) (effects (font (size 1.27 1.27))))
  (pin "1")
  (pin "4")
  (pin "2")
  (pin "3")
  (pin "5")
  (pin "6"))
 (symbol
  (lib_id "power:VCC")
  (at 186.69 40.64 0)
  (unit 1)
  (body_style 1)
  (exclude_from_sim no)
  (in_bom yes)
  (on_board yes)
  (in_pos_files yes)
  (dnp no)
  (fields_autoplaced yes)
  (property "Reference" "#PWR06" (at 186.69 44.45 0) (hide yes) (show_name no) (do_not_autoplace no) (effects (font (size 1.27 1.27))))
  (property "Value" "VCC" (at 186.69 35.56 0) (show_name no) (do_not_autoplace no) (effects (font (size 1.27 1.27))))
  (property "Footprint" "" (at 186.69 40.64 0) (hide yes) (show_name no) (do_not_autoplace no) (effects (font (size 1.27 1.27))))
  (property "Datasheet" "" (at 186.69 40.64 0) (hide yes) (show_name no) (do_not_autoplace no) (effects (font (size 1.27 1.27))))
  (property "Description" "Power symbol creates a global label with name \"VCC\"" (at 186.69 40.64 0) (hide yes) (show_name no) (do_not_autoplace no) (effects (font (size 1.27 1.27))))
  (pin "1"))
 (symbol
  (lib_id "Switch:SW_Push")
  (at 125.73 121.92 0)
  (unit 1)
  (body_style 1)
  (exclude_from_sim no)
  (in_bom yes)
  (on_board yes)
  (in_pos_files yes)
  (dnp no)
  (property "Reference" "SW6" (at 125.73 118.11 0) (show_name no) (do_not_autoplace no) (effects (font (size 1.27 1.27))))
  (property "Value" "SW_Push" (at 125.73 116.84 0) (hide yes) (show_name no) (do_not_autoplace no) (effects (font (size 1.27 1.27))))
  (property "Footprint" "lib_fp:MX-Alps-Choc-1U-NoFrontMask" (at 125.73 116.84 0) (hide yes) (show_name no) (do_not_autoplace no) (effects (font (size 1.27 1.27))))
  (property "Datasheet" "" (at 125.73 116.84 0) (hide yes) (show_name no) (do_not_autoplace no) (effects (font (size 1.27 1.27))))
  (property "Description" "Push button switch, generic, two pins" (at 125.73 121.92 0) (hide yes) (show_name no) (do_not_autoplace no) (effects (font (size 1.27 1.27))))
  (pin "2")
  (pin "1"))
 (symbol
  (lib_id "Device:D_ALT")
  (at 133.35 125.73 90)
  (unit 1)
  (body_style 1)
  (exclude_from_sim no)
  (in_bom yes)
  (on_board yes)
  (in_pos_files yes)
  (dnp no)
  (property "Reference" "D6" (at 130.81 125.73 90) (show_name no) (do_not_autoplace no) (effects (font (size 1.27 1.27))))
  (property "Value" "D_Schottky" (at 135.89 125.73 0) (hide yes) (show_name no) (do_not_autoplace no) (effects (font (size 1.27 1.27))))
  (property "Footprint" "Diode_SMD:D_SOD-123F" (at 133.35 125.73 0) (hide yes) (show_name no) (do_not_autoplace no) (effects (font (size 1.27 1.27))))
  (property "Datasheet" "" (at 133.35 125.73 0) (hide yes) (show_name no) (do_not_autoplace no) (effects (font (size 1.27 1.27))))
  (property "Description" "" (at 133.35 125.73 0) (show_name no) (do_not_autoplace no) (effects (font (size 1.27 1.27))))
  (pin "2")
  (pin "1"))
 (symbol
  (lib_id "power:GND")
  (at 175.26 115.57 270)
  (unit 1)
  (body_style 1)
  (exclude_from_sim no)
  (in_bom yes)
  (on_board yes)
  (in_pos_files yes)
  (dnp no)
  (fields_autoplaced yes)
  (property "Reference" "#PWR09" (at 168.91 115.57 0) (hide yes) (show_name no) (do_not_autoplace no) (effects (font (size 1.27 1.27))))
  (property "Value" "GND" (at 171.45 115.5699 90) (show_name no) (do_not_autoplace no) (effects (font (size 1.27 1.27)) (justify right)))
  (property "Footprint" "" (at 175.26 115.57 0) (hide yes) (show_name no) (do_not_autoplace no) (effects (font (size 1.27 1.27))))
  (property "Datasheet" "" (at 175.26 115.57 0) (hide yes) (show_name no) (do_not_autoplace no) (effects (font (size 1.27 1.27))))
  (property "Description" "Power symbol creates a global label with name \"GND\" , ground" (at 175.26 115.57 0) (hide yes) (show_name no) (do_not_autoplace no) (effects (font (size 1.27 1.27))))
  (pin "1"))
 (symbol
  (lib_id "power:VCC")
  (at 186.69 67.31 0)
  (unit 1)
  (body_style 1)
  (exclude_from_sim no)
  (in_bom yes)
  (on_board yes)
  (in_pos_files yes)
  (dnp no)
  (fields_autoplaced yes)
  (property "Reference" "#PWR08" (at 186.69 71.12 0) (hide yes) (show_name no) (do_not_autoplace no) (effects (font (size 1.27 1.27))))
  (property "Value" "VCC" (at 186.69 62.23 0) (show_name no) (do_not_autoplace no) (effects (font (size 1.27 1.27))))
  (property "Footprint" "" (at 186.69 67.31 0) (hide yes) (show_name no) (do_not_autoplace no) (effects (font (size 1.27 1.27))))
  (property "Datasheet" "" (at 186.69 67.31 0) (hide yes) (show_name no) (do_not_autoplace no) (effects (font (size 1.27 1.27))))
  (property "Description" "Power symbol creates a global label with name \"VCC\"" (at 186.69 67.31 0) (hide yes) (show_name no) (do_not_autoplace no) (effects (font (size 1.27 1.27))))
  (pin "1"))
 (symbol
  (lib_id "power:VCC")
  (at 124.46 67.31 0)
  (unit 1)
  (body_style 1)
  (exclude_from_sim no)
  (in_bom yes)
  (on_board yes)
  (in_pos_files yes)
  (dnp no)
  (fields_autoplaced yes)
  (property "Reference" "#PWR02" (at 124.46 71.12 0) (hide yes) (show_name no) (do_not_autoplace no) (effects (font (size 1.27 1.27))))
  (property "Value" "VCC" (at 124.46 62.23 0) (show_name no) (do_not_autoplace no) (effects (font (size 1.27 1.27))))
  (property "Footprint" "" (at 124.46 67.31 0) (hide yes) (show_name no) (do_not_autoplace no) (effects (font (size 1.27 1.27))))
  (property "Datasheet" "" (at 124.46 67.31 0) (hide yes) (show_name no) (do_not_autoplace no) (effects (font (size 1.27 1.27))))
  (property "Description" "Power symbol creates a global label with name \"VCC\"" (at 124.46 67.31 0) (hide yes) (show_name no) (do_not_autoplace no) (effects (font (size 1.27 1.27))))
  (pin "1"))
 (symbol
  (lib_id "badgelife_shitty_addon_v169bis:Badgelife_sao_connector_v169bis")
  (at 100.33 69.85 0)
  (unit 1)
  (body_style 1)
  (exclude_from_sim no)
  (in_bom yes)
  (on_board yes)
  (in_pos_files yes)
  (dnp no)
  (fields_autoplaced yes)
  (property "Reference" "X1" (at 100.33 59.69 0) (show_name no) (do_not_autoplace no) (effects (font (size 1.27 1.27))))
  (property "Value" "Badgelife_sao_connector_v169bis" (at 100.33 62.23 0) (show_name no) (do_not_autoplace no) (effects (font (size 1.27 1.27))))
  (property "Footprint" "lib_fp:Badgelife-Shitty-v1.69bis-No-Silk" (at 105.41 69.85 90) (hide yes) (show_name no) (do_not_autoplace no) (effects (font (size 1.27 1.27))))
  (property "Datasheet" "" (at 105.41 69.85 90) (hide yes) (show_name no) (do_not_autoplace no) (effects (font (size 1.27 1.27))))
  (property "Description" "" (at 100.33 69.85 0) (hide yes) (show_name no) (do_not_autoplace no) (effects (font (size 1.27 1.27))))
  (pin "1")
  (pin "4")
  (pin "2")
  (pin "3")
  (pin "5")
  (pin "6"))
 (symbol
  (lib_id "Device:D_ALT")
  (at 90.17 125.73 90)
  (unit 1)
  (body_style 1)
  (exclude_from_sim no)
  (in_bom yes)
  (on_board yes)
  (in_pos_files yes)
  (dnp no)
  (property "Reference" "D4" (at 87.63 125.73 90) (show_name no) (do_not_autoplace no) (effects (font (size 1.27 1.27))))
  (property "Value" "D_Schottky" (at 92.71 125.73 0) (hide yes) (show_name no) (do_not_autoplace no) (effects (font (size 1.27 1.27))))
  (property "Footprint" "Diode_SMD:D_SOD-123F" (at 90.17 125.73 0) (hide yes) (show_name no) (do_not_autoplace no) (effects (font (size 1.27 1.27))))
  (property "Datasheet" "" (at 90.17 125.73 0) (hide yes) (show_name no) (do_not_autoplace no) (effects (font (size 1.27 1.27))))
  (property "Description" "" (at 90.17 125.73 0) (show_name no) (do_not_autoplace no) (effects (font (size 1.27 1.27))))
  (pin "1")
  (pin "2"))
 (symbol
  (lib_id "power:GND")
  (at 137.16 40.64 0)
  (unit 1)
  (body_style 1)
  (exclude_from_sim no)
  (in_bom yes)
  (on_board yes)
  (in_pos_files yes)
  (dnp no)
  (fields_autoplaced yes)
  (property "Reference" "#PWR05" (at 137.16 46.99 0) (hide yes) (show_name no) (do_not_autoplace no) (effects (font (size 1.27 1.27))))
  (property "Value" "GND" (at 137.16 45.72 0) (show_name no) (do_not_autoplace no) (effects (font (size 1.27 1.27))))
  (property "Footprint" "" (at 137.16 40.64 0) (hide yes) (show_name no) (do_not_autoplace no) (effects (font (size 1.27 1.27))))
  (property "Datasheet" "" (at 137.16 40.64 0) (hide yes) (show_name no) (do_not_autoplace no) (effects (font (size 1.27 1.27))))
  (property "Description" "Power symbol creates a global label with name \"GND\" , ground" (at 137.16 40.64 0) (hide yes) (show_name no) (do_not_autoplace no) (effects (font (size 1.27 1.27))))
  (pin "1"))
 (sheet_instances
  (path ""
   (page "1")))
 (embedded_fonts no))
